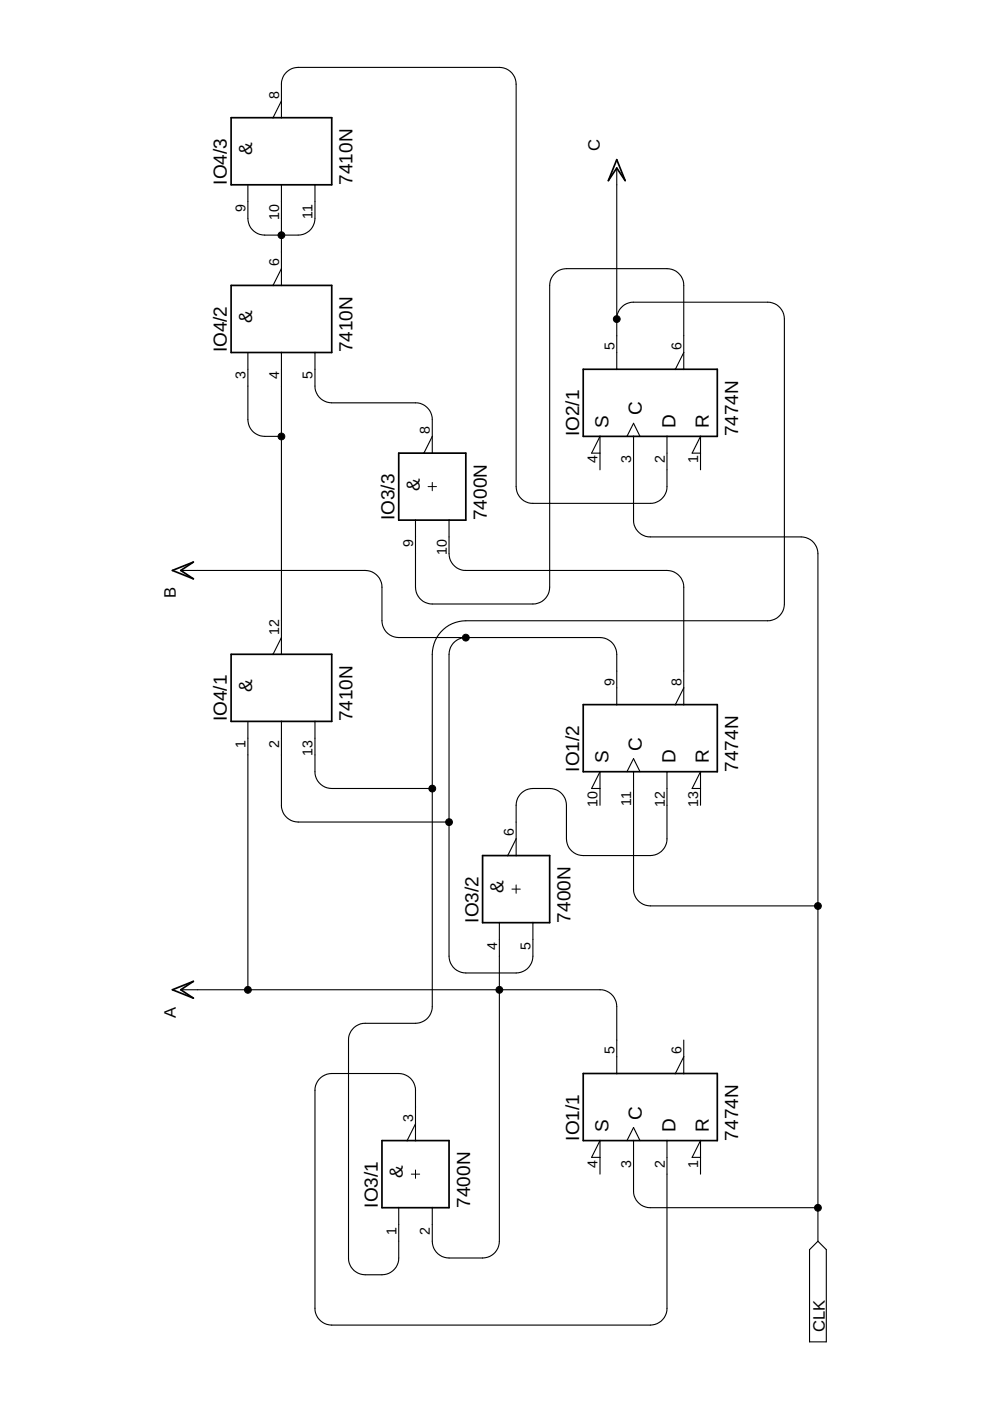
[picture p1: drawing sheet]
<?xml version="1.0" encoding="utf-8"?>
<!DOCTYPE eagle SYSTEM "eagle.dtd">
<eagle version="9.5.0">
<drawing>
<settings>
<setting alwaysvectorfont="no"/>
<setting verticaltext="up"/>
</settings>
<grid distance="0.1" unitdist="inch" unit="inch" style="lines" multiple="1" display="yes" altdistance="0.01" altunitdist="inch" altunit="inch"/>
<schematic xreflabel="%F%N/%S.%C%R" xrefpart="/%S.%C%R">
<libraries>
<library name="74ttl-din">
<symbols>
<symbol name="+UB">
<circle x="0" y="-0.635" radius="0.635" width="0.1524" layer="94"/>
<text x="1.27" y="-1.27" size="1.524" layer="95">&gt;NAME</text>
<pin name="+UB" x="0" y="2.54" visible="pad" length="short" direction="pwr" rot="R270"/>
</symbol>
<symbol name="-UB">
<wire x1="0" y1="-0.635" x2="0" y2="0.635" width="0" layer="94"/>
<wire x1="0.635" y1="0" x2="-0.635" y2="0" width="0" layer="94"/>
<circle x="0" y="0.635" radius="0.635" width="0.1524" layer="94"/>
<text x="1.27" y="0" size="1.524" layer="95">&gt;NAME</text>
<pin name="-UB" x="0" y="-2.54" visible="pad" length="short" direction="pwr" rot="R90"/>
</symbol>
<symbol name="74">
<wire x1="-5.08" y1="-10.16" x2="5.08" y2="-10.16" width="0.254" layer="94"/>
<wire x1="-5.08" y1="-10.16" x2="-5.08" y2="-7.62" width="0.254" layer="94"/>
<wire x1="-5.08" y1="10.16" x2="5.08" y2="10.16" width="0.254" layer="94"/>
<wire x1="5.08" y1="10.16" x2="5.08" y2="5.08" width="0.254" layer="94"/>
<wire x1="-5.08" y1="7.62" x2="-7.62" y2="8.89" width="0.1524" layer="94"/>
<wire x1="-5.08" y1="7.62" x2="-5.08" y2="10.16" width="0.254" layer="94"/>
<wire x1="-7.62" y1="8.89" x2="-7.62" y2="7.62" width="0.1524" layer="94"/>
<wire x1="-5.08" y1="-7.62" x2="-7.62" y2="-6.35" width="0.1524" layer="94"/>
<wire x1="-5.08" y1="-7.62" x2="-5.08" y2="-2.54" width="0.254" layer="94"/>
<wire x1="-7.62" y1="-6.35" x2="-7.62" y2="-7.62" width="0.1524" layer="94"/>
<wire x1="7.62" y1="-5.08" x2="5.08" y2="-3.81" width="0.1524" layer="94"/>
<wire x1="5.08" y1="-3.81" x2="5.08" y2="-5.08" width="0.254" layer="94"/>
<wire x1="-5.08" y1="3.5306" x2="-3.0988" y2="2.54" width="0.1524" layer="94"/>
<wire x1="-3.0988" y1="2.54" x2="-5.08" y2="1.5494" width="0.1524" layer="94"/>
<wire x1="5.08" y1="5.08" x2="7.62" y2="5.08" width="0.1524" layer="94"/>
<wire x1="5.08" y1="5.08" x2="5.08" y2="-3.81" width="0.254" layer="94"/>
<wire x1="5.08" y1="-5.08" x2="7.62" y2="-5.08" width="0.1524" layer="94"/>
<wire x1="5.08" y1="-5.08" x2="5.08" y2="-10.16" width="0.254" layer="94"/>
<wire x1="-7.62" y1="7.62" x2="-5.08" y2="7.62" width="0.1524" layer="94"/>
<wire x1="-7.62" y1="2.54" x2="-5.08" y2="2.54" width="0.1524" layer="94"/>
<wire x1="-5.08" y1="2.54" x2="-5.08" y2="7.62" width="0.254" layer="94"/>
<wire x1="-7.62" y1="-2.54" x2="-5.08" y2="-2.54" width="0.1524" layer="94"/>
<wire x1="-5.08" y1="-2.54" x2="-5.08" y2="2.54" width="0.254" layer="94"/>
<wire x1="-7.62" y1="-7.62" x2="-5.08" y2="-7.62" width="0.1524" layer="94"/>
<text x="-5.08" y="-13.335" size="2.032" layer="96">&gt;VALUE</text>
<text x="-5.08" y="10.795" size="2.032" layer="95">&gt;NAME</text>
<text x="-3.81" y="6.35" size="2.032" layer="94">S</text>
<text x="-1.905" y="1.27" size="2.032" layer="94">C</text>
<text x="-3.81" y="-3.81" size="2.032" layer="94">D</text>
<text x="-3.81" y="-8.89" size="2.032" layer="94">R</text>
<pin name="CLK" x="-10.16" y="2.54" visible="pad" length="short" direction="in"/>
<pin name="!PRE" x="-10.16" y="7.62" visible="pad" length="short" direction="in"/>
<pin name="Q" x="10.16" y="5.08" visible="pad" length="short" direction="out" rot="R180"/>
<pin name="!CLR" x="-10.16" y="-7.62" visible="pad" length="short" direction="in"/>
<pin name="D" x="-10.16" y="-2.54" visible="pad" length="short" direction="in"/>
<pin name="!Q" x="10.16" y="-5.08" visible="pad" length="short" direction="out" rot="R180"/>
</symbol>
<symbol name="10">
<wire x1="-5.08" y1="-7.62" x2="-5.08" y2="-5.08" width="0.254" layer="94"/>
<wire x1="5.08" y1="7.62" x2="-5.08" y2="7.62" width="0.254" layer="94"/>
<wire x1="5.08" y1="7.62" x2="5.08" y2="1.27" width="0.254" layer="94"/>
<wire x1="-5.08" y1="-7.62" x2="5.08" y2="-7.62" width="0.254" layer="94"/>
<wire x1="7.62" y1="0" x2="5.08" y2="1.27" width="0.1524" layer="94"/>
<wire x1="5.08" y1="1.27" x2="5.08" y2="0" width="0.254" layer="94"/>
<wire x1="5.08" y1="0" x2="7.62" y2="0" width="0.1524" layer="94"/>
<wire x1="-7.62" y1="5.08" x2="-5.08" y2="5.08" width="0.1524" layer="94"/>
<wire x1="-7.62" y1="0" x2="-5.08" y2="0" width="0.1524" layer="94"/>
<wire x1="-5.08" y1="0" x2="-5.08" y2="7.62" width="0.254" layer="94"/>
<wire x1="-7.62" y1="-5.08" x2="-5.08" y2="-5.08" width="0.1524" layer="94"/>
<wire x1="-5.08" y1="-5.08" x2="-5.08" y2="0" width="0.254" layer="94"/>
<wire x1="5.08" y1="0" x2="5.08" y2="-7.62" width="0.254" layer="94"/>
<text x="-5.08" y="8.255" size="2.032" layer="95">&gt;NAME</text>
<text x="-5.08" y="-10.795" size="2.032" layer="96">&gt;VALUE</text>
<text x="-0.635" y="4.445" size="2.032" layer="94">&amp;</text>
<pin name="A" x="-10.16" y="5.08" visible="pad" length="short" direction="in" swaplevel="1"/>
<pin name="B" x="-10.16" y="0" visible="pad" length="short" direction="in" swaplevel="1"/>
<pin name="Y" x="10.16" y="0" visible="pad" length="short" direction="out" rot="R180"/>
<pin name="C" x="-10.16" y="-5.08" visible="pad" length="short" direction="in" swaplevel="1"/>
</symbol>
<symbol name="00">
<wire x1="-0.635" y1="0" x2="0.635" y2="0" width="0" layer="94"/>
<wire x1="0" y1="0.635" x2="0" y2="-0.635" width="0" layer="94"/>
<wire x1="-5.08" y1="-5.08" x2="-5.08" y2="-2.54" width="0.254" layer="94"/>
<wire x1="5.08" y1="5.08" x2="-5.08" y2="5.08" width="0.254" layer="94"/>
<wire x1="5.08" y1="5.08" x2="5.08" y2="1.27" width="0.254" layer="94"/>
<wire x1="-5.08" y1="-5.08" x2="5.08" y2="-5.08" width="0.254" layer="94"/>
<wire x1="7.62" y1="0" x2="5.08" y2="1.27" width="0.1524" layer="94"/>
<wire x1="5.08" y1="1.27" x2="5.08" y2="0" width="0.254" layer="94"/>
<wire x1="5.08" y1="0" x2="7.62" y2="0" width="0.1524" layer="94"/>
<wire x1="5.08" y1="0" x2="5.08" y2="-5.08" width="0.254" layer="94"/>
<wire x1="-7.62" y1="2.54" x2="-5.08" y2="2.54" width="0.1524" layer="94"/>
<wire x1="-5.08" y1="2.54" x2="-5.08" y2="5.08" width="0.254" layer="94"/>
<wire x1="-7.62" y1="-2.54" x2="-5.08" y2="-2.54" width="0.1524" layer="94"/>
<wire x1="-5.08" y1="-2.54" x2="-5.08" y2="2.54" width="0.254" layer="94"/>
<text x="-5.08" y="5.715" size="2.032" layer="95">&gt;NAME</text>
<text x="-5.08" y="-8.255" size="2.032" layer="96">&gt;VALUE</text>
<text x="-0.635" y="1.905" size="2.032" layer="94">&amp;</text>
<pin name="A" x="-10.16" y="2.54" visible="pad" length="short" direction="in" swaplevel="1"/>
<pin name="B" x="-10.16" y="-2.54" visible="pad" length="short" direction="in" swaplevel="1"/>
<pin name="Y" x="10.16" y="0" visible="pad" length="short" direction="out" rot="R180"/>
</symbol>
</symbols>
<devicesets>
<deviceset name="74*74" prefix="V">
<gates>
<gate name="/+UB" symbol="+UB" x="15.24" y="5.08" addlevel="request"/>
<gate name="/-UB" symbol="-UB" x="15.24" y="-5.08" addlevel="request"/>
<gate name="/1" symbol="74" x="0" y="0" swaplevel="1"/>
<gate name="/2" symbol="74" x="-25.4" y="0" swaplevel="1"/>
</gates>
<devices>
<device name="N" package="DIL14">
<connects>
<connect gate="/+UB" pin="+UB" pad="14"/>
<connect gate="/-UB" pin="-UB" pad="7"/>
<connect gate="/1" pin="!CLR" pad="1"/>
<connect gate="/1" pin="!PRE" pad="4"/>
<connect gate="/1" pin="!Q" pad="6"/>
<connect gate="/1" pin="CLK" pad="3"/>
<connect gate="/1" pin="D" pad="2"/>
<connect gate="/1" pin="Q" pad="5"/>
<connect gate="/2" pin="!CLR" pad="13"/>
<connect gate="/2" pin="!PRE" pad="10"/>
<connect gate="/2" pin="!Q" pad="8"/>
<connect gate="/2" pin="CLK" pad="11"/>
<connect gate="/2" pin="D" pad="12"/>
<connect gate="/2" pin="Q" pad="9"/>
</connects>
<package3dinstances>
<package3dinstance package3d_urn="urn:adsk.eagle:package:16407/2"/>
</package3dinstances>
<technologies>
<technology name="">
<attribute name="POPULARITY" value="0" constant="no"/>
</technology>
</technologies>
</device>
</devices>
</deviceset>
<deviceset name="74*10" prefix="V">
<gates>
<gate name="/+UB" symbol="+UB" x="12.7" y="17.78" addlevel="request"/>
<gate name="/-UB" symbol="-UB" x="12.7" y="5.08" addlevel="request"/>
<gate name="/1" symbol="10" x="0" y="0" swaplevel="1"/>
<gate name="/2" symbol="10" x="0" y="22.86" swaplevel="1"/>
<gate name="/3" symbol="10" x="-22.86" y="10.16" swaplevel="1"/>
</gates>
<devices>
<device name="N" package="DIL14">
<connects>
<connect gate="/+UB" pin="+UB" pad="14"/>
<connect gate="/-UB" pin="-UB" pad="7"/>
<connect gate="/1" pin="A" pad="1"/>
<connect gate="/1" pin="B" pad="2"/>
<connect gate="/1" pin="C" pad="13"/>
<connect gate="/1" pin="Y" pad="12"/>
<connect gate="/2" pin="A" pad="3"/>
<connect gate="/2" pin="B" pad="4"/>
<connect gate="/2" pin="C" pad="5"/>
<connect gate="/2" pin="Y" pad="6"/>
<connect gate="/3" pin="A" pad="9"/>
<connect gate="/3" pin="B" pad="10"/>
<connect gate="/3" pin="C" pad="11"/>
<connect gate="/3" pin="Y" pad="8"/>
</connects>
<package3dinstances>
<package3dinstance package3d_urn="urn:adsk.eagle:package:16407/2"/>
</package3dinstances>
<technologies>
<technology name="">
<attribute name="POPULARITY" value="0" constant="no"/>
</technology>
</technologies>
</device>
</devices>
</deviceset>
<deviceset name="74*00" prefix="V">
<gates>
<gate name="/+UB" symbol="+UB" x="15.24" y="12.7" addlevel="request"/>
<gate name="/-UB" symbol="-UB" x="15.24" y="5.08" addlevel="request"/>
<gate name="/1" symbol="00" x="0" y="0" swaplevel="1"/>
<gate name="/2" symbol="00" x="0" y="17.78" swaplevel="1"/>
<gate name="/3" symbol="00" x="-22.86" y="0" swaplevel="1"/>
<gate name="/4" symbol="00" x="-22.86" y="17.78" swaplevel="1"/>
</gates>
<devices>
<device name="N" package="DIL14">
<connects>
<connect gate="/+UB" pin="+UB" pad="14"/>
<connect gate="/-UB" pin="-UB" pad="7"/>
<connect gate="/1" pin="A" pad="1"/>
<connect gate="/1" pin="B" pad="2"/>
<connect gate="/1" pin="Y" pad="3"/>
<connect gate="/2" pin="A" pad="4"/>
<connect gate="/2" pin="B" pad="5"/>
<connect gate="/2" pin="Y" pad="6"/>
<connect gate="/3" pin="A" pad="9"/>
<connect gate="/3" pin="B" pad="10"/>
<connect gate="/3" pin="Y" pad="8"/>
<connect gate="/4" pin="A" pad="12"/>
<connect gate="/4" pin="B" pad="13"/>
<connect gate="/4" pin="Y" pad="11"/>
</connects>
<package3dinstances>
<package3dinstance package3d_urn="urn:adsk.eagle:package:16407/2"/>
</package3dinstances>
<technologies>
<technology name="">
<attribute name="POPULARITY" value="0" constant="no"/>
</technology>
<technology name="HC">
<attribute name="POPULARITY" value="0" constant="no"/>
</technology>
<technology name="HCT">
<attribute name="POPULARITY" value="0" constant="no"/>
</technology>
<technology name="LS">
<attribute name="POPULARITY" value="0" constant="no"/>
</technology>
</technologies>
</device>
</devices>
</deviceset>
</devicesets>
</library>
<library name="supply2">
<symbols>
<symbol name="V--&gt;">
<wire x1="15.24" y1="0" x2="13.97" y2="1.27" width="0.1524" layer="94"/>
<wire x1="13.97" y1="1.27" x2="0" y2="1.27" width="0.1524" layer="94"/>
<wire x1="0" y1="1.27" x2="0" y2="-1.27" width="0.1524" layer="94"/>
<wire x1="0" y1="-1.27" x2="13.97" y2="-1.27" width="0.1524" layer="94"/>
<wire x1="15.24" y1="0" x2="13.97" y2="-1.27" width="0.1524" layer="94"/>
<text x="1.27" y="-0.762" size="1.778" layer="96">&gt;VALUE</text>
</symbol>
</symbols>
<devicesets>
<deviceset name="V--&gt;" prefix="SUPPLY">
<gates>
<gate name="G$1" symbol="V--&gt;" x="0" y="0"/>
</gates>
<devices>
<device name="">
<technologies>
<technology name=""/>
</technologies>
</device>
</devices>
</deviceset>
</devicesets>
</library>
<library name="supply1">
<symbols>
<symbol name="VDD">
<wire x1="1.27" y1="-1.905" x2="0" y2="0" width="0.254" layer="94"/>
<wire x1="0" y1="0" x2="-1.27" y2="-1.905" width="0.254" layer="94"/>
<wire x1="0" y1="1.27" x2="-1.27" y2="-1.905" width="0.254" layer="94"/>
<wire x1="1.27" y1="-1.905" x2="0" y2="1.27" width="0.254" layer="94"/>
<text x="-2.54" y="-2.54" size="1.778" layer="96" rot="R90">&gt;VALUE</text>
<pin name="VDD" x="0" y="-2.54" visible="off" length="short" direction="sup" rot="R90"/>
</symbol>
</symbols>
<devicesets>
<deviceset name="VDD" prefix="VDD">
<gates>
<gate name="G$1" symbol="VDD" x="0" y="0"/>
</gates>
<devices>
<device name="">
<technologies>
<technology name=""/>
</technologies>
</device>
</devices>
</deviceset>
</devicesets>
</library>
</libraries>
<attributes>
</attributes>
<variantdefs>
</variantdefs>
<classes>
<class number="0" name="default" width="0" drill="0">
</class>
</classes>
<parts>
<part name="IO1" library="74ttl-din" deviceset="74*74" device="N" package3d_urn="urn:adsk.eagle:package:16407/2"/>
<part name="IO2" library="74ttl-din" deviceset="74*74" device="N" package3d_urn="urn:adsk.eagle:package:16407/2"/>
<part name="IO4" library="74ttl-din" deviceset="74*10" device="N" package3d_urn="urn:adsk.eagle:package:16407/2"/>
<part name="CLK" library="supply2" deviceset="V--&gt;" device="" value="CLK"/>
<part name="IO3" library="74ttl-din" deviceset="74*00" device="N" package3d_urn="urn:adsk.eagle:package:16407/2"/>
<part name="VDD1" library="supply1" deviceset="VDD" device="" value="A"/>
<part name="VDD2" library="supply1" deviceset="VDD" device="" value="B"/>
<part name="VDD3" library="supply1" deviceset="VDD" device="" value="C"/>
</parts>
<sheets>
<sheet>
<plain>
</plain>
<instances>
<instance part="IO1" gate="/1" x="35.56" y="25.4" smashed="yes">
<attribute name="VALUE" x="30.48" y="12.065" size="2.032" layer="96"/>
<attribute name="NAME" x="30.48" y="36.195" size="2.032" layer="95"/>
</instance>
<instance part="IO1" gate="/2" x="91.44" y="25.4" smashed="yes">
<attribute name="VALUE" x="86.36" y="12.065" size="2.032" layer="96"/>
<attribute name="NAME" x="86.36" y="36.195" size="2.032" layer="95"/>
</instance>
<instance part="IO2" gate="/1" x="142.24" y="25.4" smashed="yes">
<attribute name="VALUE" x="137.16" y="12.065" size="2.032" layer="96"/>
<attribute name="NAME" x="137.16" y="36.195" size="2.032" layer="95"/>
</instance>
<instance part="IO4" gate="/1" x="99.06" y="81.28" smashed="yes">
<attribute name="NAME" x="93.98" y="89.535" size="2.032" layer="95"/>
<attribute name="VALUE" x="93.98" y="70.485" size="2.032" layer="96"/>
</instance>
<instance part="IO4" gate="/2" x="154.94" y="81.28" smashed="yes">
<attribute name="NAME" x="149.86" y="89.535" size="2.032" layer="95"/>
<attribute name="VALUE" x="149.86" y="70.485" size="2.032" layer="96"/>
</instance>
<instance part="IO4" gate="/3" x="180.34" y="81.28" smashed="yes">
<attribute name="NAME" x="175.26" y="89.535" size="2.032" layer="95"/>
<attribute name="VALUE" x="175.26" y="70.485" size="2.032" layer="96"/>
</instance>
<instance part="CLK" gate="G$1" x="0" y="0" smashed="yes">
<attribute name="VALUE" x="6.35" y="0.762" size="1.778" layer="96" rot="R180"/>
</instance>
<instance part="IO3" gate="/1" x="25.4" y="60.96" smashed="yes">
<attribute name="NAME" x="20.32" y="66.675" size="2.032" layer="95"/>
<attribute name="VALUE" x="20.32" y="52.705" size="2.032" layer="96"/>
</instance>
<instance part="IO3" gate="/2" x="68.58" y="45.72" smashed="yes">
<attribute name="NAME" x="63.5" y="51.435" size="2.032" layer="95"/>
<attribute name="VALUE" x="63.5" y="37.465" size="2.032" layer="96"/>
</instance>
<instance part="IO3" gate="/3" x="129.54" y="58.42" smashed="yes">
<attribute name="NAME" x="124.46" y="64.135" size="2.032" layer="95"/>
<attribute name="VALUE" x="124.46" y="50.165" size="2.032" layer="96"/>
</instance>
<instance part="VDD1" gate="G$1" x="53.34" y="96.52" smashed="yes">
<attribute name="VALUE" x="50.8" y="99.06" size="1.778" layer="96" rot="R180"/>
</instance>
<instance part="VDD2" gate="G$1" x="116.84" y="96.52" smashed="yes">
<attribute name="VALUE" x="114.3" y="99.06" size="1.778" layer="96" rot="R180"/>
</instance>
<instance part="VDD3" gate="G$1" x="177.8" y="30.48" smashed="yes" rot="R270">
<attribute name="VALUE" x="180.34" y="33.02" size="1.778" layer="96"/>
</instance>
</instances>
<busses>
</busses>
<nets>
<net name="B$1" class="0">
<segment>
<pinref part="IO1" gate="/1" pin="CLK"/>
<wire x1="25.4" y1="27.94" x2="22.86" y2="27.94" width="0.1524" layer="91"/>
<wire x1="22.86" y1="27.94" x2="20.32" y2="25.4" width="0.1524" layer="91" curve="90"/>
<wire x1="20.32" y1="25.4" x2="20.32" y2="0" width="0.1524" layer="91"/>
<wire x1="15.24" y1="0" x2="20.32" y2="0" width="0.1524" layer="91"/>
<pinref part="IO1" gate="/2" pin="CLK"/>
<wire x1="81.28" y1="27.94" x2="68.58" y2="27.94" width="0.1524" layer="91"/>
<wire x1="68.58" y1="27.94" x2="66.04" y2="25.4" width="0.1524" layer="91" curve="90"/>
<wire x1="66.04" y1="25.4" x2="66.04" y2="0" width="0.1524" layer="91"/>
<wire x1="20.32" y1="0" x2="66.04" y2="0" width="0.1524" layer="91"/>
<junction x="20.32" y="0"/>
<wire x1="66.04" y1="0" x2="119.38" y2="0" width="0.1524" layer="91"/>
<wire x1="119.38" y1="0" x2="121.92" y2="2.54" width="0.1524" layer="91" curve="90"/>
<wire x1="121.92" y1="2.54" x2="121.92" y2="25.4" width="0.1524" layer="91"/>
<junction x="66.04" y="0"/>
<pinref part="IO2" gate="/1" pin="CLK"/>
<wire x1="132.08" y1="27.94" x2="124.46" y2="27.94" width="0.1524" layer="91"/>
<wire x1="124.46" y1="27.94" x2="121.92" y2="25.4" width="0.1524" layer="91" curve="90"/>
</segment>
</net>
<net name="N$6" class="0">
<segment>
<pinref part="IO1" gate="/2" pin="!Q"/>
<wire x1="101.6" y1="20.32" x2="114.3" y2="20.32" width="0.1524" layer="91"/>
<wire x1="114.3" y1="20.32" x2="116.84" y2="22.86" width="0.1524" layer="91" curve="90"/>
<wire x1="116.84" y1="22.86" x2="116.84" y2="53.34" width="0.1524" layer="91"/>
<pinref part="IO3" gate="/3" pin="B"/>
<wire x1="116.84" y1="53.34" x2="119.38" y2="55.88" width="0.1524" layer="91" curve="-90"/>
</segment>
</net>
<net name="N$7" class="0">
<segment>
<pinref part="IO2" gate="/1" pin="!Q"/>
<wire x1="152.4" y1="20.32" x2="160.02" y2="20.32" width="0.1524" layer="91"/>
<wire x1="160.02" y1="20.32" x2="162.56" y2="22.86" width="0.1524" layer="91" curve="90"/>
<wire x1="162.56" y1="22.86" x2="162.56" y2="38.1" width="0.1524" layer="91"/>
<wire x1="162.56" y1="38.1" x2="160.02" y2="40.64" width="0.1524" layer="91" curve="90"/>
<wire x1="160.02" y1="40.64" x2="114.3" y2="40.64" width="0.1524" layer="91"/>
<wire x1="114.3" y1="40.64" x2="111.76" y2="43.18" width="0.1524" layer="91" curve="-90"/>
<pinref part="IO3" gate="/3" pin="A"/>
<wire x1="111.76" y1="43.18" x2="111.76" y2="58.42" width="0.1524" layer="91"/>
<wire x1="111.76" y1="58.42" x2="114.3" y2="60.96" width="0.1524" layer="91" curve="-90"/>
<wire x1="114.3" y1="60.96" x2="119.38" y2="60.96" width="0.1524" layer="91"/>
</segment>
</net>
<net name="N$8" class="0">
<segment>
<pinref part="IO4" gate="/1" pin="Y"/>
<pinref part="IO4" gate="/2" pin="B"/>
<wire x1="109.22" y1="81.28" x2="137.16" y2="81.28" width="0.1524" layer="91"/>
<pinref part="IO4" gate="/2" pin="A"/>
<wire x1="137.16" y1="81.28" x2="144.78" y2="81.28" width="0.1524" layer="91"/>
<wire x1="144.78" y1="86.36" x2="139.7" y2="86.36" width="0.1524" layer="91"/>
<wire x1="139.7" y1="86.36" x2="137.16" y2="83.82" width="0.1524" layer="91" curve="90"/>
<wire x1="137.16" y1="83.82" x2="137.16" y2="81.28" width="0.1524" layer="91"/>
<junction x="137.16" y="81.28"/>
</segment>
</net>
<net name="N$9" class="0">
<segment>
<wire x1="142.24" y1="60.96" x2="142.24" y2="73.66" width="0.1524" layer="91"/>
<pinref part="IO4" gate="/2" pin="C"/>
<wire x1="142.24" y1="73.66" x2="144.78" y2="76.2" width="0.1524" layer="91" curve="-90"/>
<pinref part="IO3" gate="/3" pin="Y"/>
<wire x1="142.24" y1="60.96" x2="139.7" y2="58.42" width="0.1524" layer="91" curve="-90"/>
</segment>
</net>
<net name="N$10" class="0">
<segment>
<pinref part="IO4" gate="/2" pin="Y"/>
<pinref part="IO4" gate="/3" pin="B"/>
<wire x1="165.1" y1="81.28" x2="167.64" y2="81.28" width="0.1524" layer="91"/>
<pinref part="IO4" gate="/3" pin="A"/>
<wire x1="167.64" y1="81.28" x2="170.18" y2="81.28" width="0.1524" layer="91"/>
<wire x1="170.18" y1="86.36" x2="167.64" y2="83.82" width="0.1524" layer="91" curve="90"/>
<wire x1="167.64" y1="83.82" x2="167.64" y2="81.28" width="0.1524" layer="91"/>
<junction x="167.64" y="81.28"/>
<pinref part="IO4" gate="/3" pin="C"/>
<wire x1="167.64" y1="81.28" x2="167.64" y2="78.74" width="0.1524" layer="91"/>
<wire x1="167.64" y1="78.74" x2="170.18" y2="76.2" width="0.1524" layer="91" curve="90"/>
</segment>
</net>
<net name="N$11" class="0">
<segment>
<pinref part="IO4" gate="/3" pin="Y"/>
<wire x1="190.5" y1="81.28" x2="193.04" y2="78.74" width="0.1524" layer="91" curve="-90"/>
<wire x1="193.04" y1="78.74" x2="193.04" y2="48.26" width="0.1524" layer="91"/>
<wire x1="193.04" y1="48.26" x2="190.5" y2="45.72" width="0.1524" layer="91" curve="-90"/>
<wire x1="190.5" y1="45.72" x2="129.54" y2="45.72" width="0.1524" layer="91"/>
<wire x1="129.54" y1="45.72" x2="127" y2="43.18" width="0.1524" layer="91" curve="90"/>
<wire x1="127" y1="43.18" x2="127" y2="25.4" width="0.1524" layer="91"/>
<pinref part="IO2" gate="/1" pin="D"/>
<wire x1="127" y1="25.4" x2="129.54" y2="22.86" width="0.1524" layer="91" curve="90"/>
<wire x1="129.54" y1="22.86" x2="132.08" y2="22.86" width="0.1524" layer="91"/>
</segment>
</net>
<net name="A" class="0">
<segment>
<pinref part="IO1" gate="/1" pin="Q"/>
<wire x1="45.72" y1="30.48" x2="50.8" y2="30.48" width="0.1524" layer="91"/>
<wire x1="50.8" y1="30.48" x2="53.34" y2="33.02" width="0.1524" layer="91" curve="90"/>
<wire x1="53.34" y1="33.02" x2="53.34" y2="48.26" width="0.1524" layer="91"/>
<pinref part="VDD1" gate="G$1" pin="VDD"/>
<wire x1="53.34" y1="48.26" x2="53.34" y2="86.36" width="0.1524" layer="91"/>
<pinref part="IO3" gate="/1" pin="B"/>
<wire x1="53.34" y1="86.36" x2="53.34" y2="93.98" width="0.1524" layer="91"/>
<wire x1="15.24" y1="58.42" x2="12.7" y2="55.88" width="0.1524" layer="91" curve="90"/>
<wire x1="12.7" y1="55.88" x2="12.7" y2="50.8" width="0.1524" layer="91"/>
<wire x1="12.7" y1="50.8" x2="15.24" y2="48.26" width="0.1524" layer="91" curve="90"/>
<wire x1="15.24" y1="48.26" x2="53.34" y2="48.26" width="0.1524" layer="91"/>
<junction x="53.34" y="48.26"/>
<pinref part="IO4" gate="/1" pin="A"/>
<wire x1="88.9" y1="86.36" x2="53.34" y2="86.36" width="0.1524" layer="91"/>
<junction x="53.34" y="86.36"/>
<pinref part="IO3" gate="/2" pin="A"/>
<wire x1="53.34" y1="48.26" x2="58.42" y2="48.26" width="0.1524" layer="91"/>
</segment>
</net>
<net name="N$1" class="0">
<segment>
<pinref part="IO3" gate="/1" pin="Y"/>
<wire x1="35.56" y1="60.96" x2="38.1" y2="60.96" width="0.1524" layer="91"/>
<wire x1="38.1" y1="60.96" x2="40.64" y2="63.5" width="0.1524" layer="91" curve="90"/>
<wire x1="40.64" y1="63.5" x2="40.64" y2="73.66" width="0.1524" layer="91"/>
<wire x1="40.64" y1="73.66" x2="38.1" y2="76.2" width="0.1524" layer="91" curve="90"/>
<wire x1="38.1" y1="76.2" x2="5.08" y2="76.2" width="0.1524" layer="91"/>
<wire x1="5.08" y1="76.2" x2="2.54" y2="73.66" width="0.1524" layer="91" curve="90"/>
<wire x1="2.54" y1="73.66" x2="2.54" y2="25.4" width="0.1524" layer="91"/>
<pinref part="IO1" gate="/1" pin="D"/>
<wire x1="2.54" y1="25.4" x2="5.08" y2="22.86" width="0.1524" layer="91" curve="90"/>
<wire x1="5.08" y1="22.86" x2="25.4" y2="22.86" width="0.1524" layer="91"/>
</segment>
</net>
<net name="N$2" class="0">
<segment>
<pinref part="IO3" gate="/1" pin="A"/>
<wire x1="15.24" y1="63.5" x2="12.7" y2="63.5" width="0.1524" layer="91"/>
<wire x1="12.7" y1="63.5" x2="10.16" y2="66.04" width="0.1524" layer="91" curve="-90"/>
<wire x1="10.16" y1="66.04" x2="10.16" y2="68.58" width="0.1524" layer="91"/>
<wire x1="10.16" y1="68.58" x2="12.7" y2="71.12" width="0.1524" layer="91" curve="-90"/>
<wire x1="12.7" y1="71.12" x2="45.72" y2="71.12" width="0.1524" layer="91"/>
<wire x1="45.72" y1="71.12" x2="48.26" y2="68.58" width="0.1524" layer="91" curve="-90"/>
<wire x1="48.26" y1="68.58" x2="48.26" y2="60.96" width="0.1524" layer="91"/>
<pinref part="IO2" gate="/1" pin="Q"/>
<wire x1="152.4" y1="30.48" x2="154.94" y2="30.48" width="0.1524" layer="91"/>
<wire x1="154.94" y1="30.48" x2="157.48" y2="27.94" width="0.1524" layer="91" curve="-90"/>
<wire x1="157.48" y1="27.94" x2="157.48" y2="7.62" width="0.1524" layer="91"/>
<wire x1="157.48" y1="7.62" x2="154.94" y2="5.08" width="0.1524" layer="91" curve="-90"/>
<wire x1="154.94" y1="5.08" x2="111.76" y2="5.08" width="0.1524" layer="91"/>
<wire x1="111.76" y1="5.08" x2="109.22" y2="7.62" width="0.1524" layer="91" curve="-90"/>
<wire x1="109.22" y1="7.62" x2="109.22" y2="53.34" width="0.1524" layer="91"/>
<wire x1="104.14" y1="58.42" x2="109.22" y2="53.34" width="0.1524" layer="91" curve="-90"/>
<wire x1="104.14" y1="58.42" x2="83.82" y2="58.42" width="0.1524" layer="91"/>
<pinref part="IO4" gate="/1" pin="C"/>
<wire x1="88.9" y1="76.2" x2="86.36" y2="76.2" width="0.1524" layer="91"/>
<wire x1="86.36" y1="76.2" x2="83.82" y2="73.66" width="0.1524" layer="91" curve="90"/>
<wire x1="83.82" y1="73.66" x2="83.82" y2="58.42" width="0.1524" layer="91"/>
<pinref part="VDD3" gate="G$1" pin="VDD"/>
<wire x1="175.26" y1="30.48" x2="154.94" y2="30.48" width="0.1524" layer="91"/>
<junction x="154.94" y="30.48"/>
<wire x1="83.82" y1="58.42" x2="50.8" y2="58.42" width="0.1524" layer="91"/>
<wire x1="50.8" y1="58.42" x2="48.26" y2="60.96" width="0.1524" layer="91" curve="-90"/>
<junction x="83.82" y="58.42"/>
</segment>
</net>
<net name="N$3" class="0">
<segment>
<pinref part="IO3" gate="/2" pin="Y"/>
<wire x1="78.74" y1="45.72" x2="81.28" y2="45.72" width="0.1524" layer="91"/>
<wire x1="81.28" y1="45.72" x2="83.82" y2="43.18" width="0.1524" layer="91" curve="-90"/>
<wire x1="83.82" y1="43.18" x2="83.82" y2="40.64" width="0.1524" layer="91"/>
<wire x1="83.82" y1="40.64" x2="81.28" y2="38.1" width="0.1524" layer="91" curve="-90"/>
<wire x1="81.28" y1="38.1" x2="76.2" y2="38.1" width="0.1524" layer="91"/>
<wire x1="76.2" y1="38.1" x2="73.66" y2="35.56" width="0.1524" layer="91" curve="90"/>
<wire x1="73.66" y1="35.56" x2="73.66" y2="25.4" width="0.1524" layer="91"/>
<pinref part="IO1" gate="/2" pin="D"/>
<wire x1="73.66" y1="25.4" x2="76.2" y2="22.86" width="0.1524" layer="91" curve="90"/>
<wire x1="76.2" y1="22.86" x2="81.28" y2="22.86" width="0.1524" layer="91"/>
</segment>
</net>
<net name="VDD" class="0">
<segment>
<pinref part="VDD2" gate="G$1" pin="VDD"/>
<wire x1="116.84" y1="93.98" x2="116.84" y2="68.58" width="0.1524" layer="91"/>
<wire x1="78.74" y1="55.88" x2="104.14" y2="55.88" width="0.1524" layer="91"/>
<wire x1="104.14" y1="55.88" x2="106.68" y2="53.34" width="0.1524" layer="91" curve="-90"/>
<wire x1="106.68" y1="53.34" x2="106.68" y2="33.02" width="0.1524" layer="91"/>
<pinref part="IO1" gate="/2" pin="Q"/>
<wire x1="106.68" y1="33.02" x2="104.14" y2="30.48" width="0.1524" layer="91" curve="-90"/>
<wire x1="104.14" y1="30.48" x2="101.6" y2="30.48" width="0.1524" layer="91"/>
<pinref part="IO4" gate="/1" pin="B"/>
<wire x1="88.9" y1="81.28" x2="81.28" y2="81.28" width="0.1524" layer="91"/>
<wire x1="81.28" y1="81.28" x2="78.74" y2="78.74" width="0.1524" layer="91" curve="90"/>
<wire x1="78.74" y1="78.74" x2="78.74" y2="55.88" width="0.1524" layer="91"/>
<wire x1="78.74" y1="55.88" x2="58.42" y2="55.88" width="0.1524" layer="91"/>
<wire x1="58.42" y1="55.88" x2="55.88" y2="53.34" width="0.1524" layer="91" curve="90"/>
<wire x1="55.88" y1="53.34" x2="55.88" y2="45.72" width="0.1524" layer="91"/>
<junction x="78.74" y="55.88"/>
<pinref part="IO3" gate="/2" pin="B"/>
<wire x1="58.42" y1="43.18" x2="55.88" y2="45.72" width="0.1524" layer="91" curve="-90"/>
<wire x1="106.68" y1="53.34" x2="106.68" y2="63.5" width="0.1524" layer="91"/>
<wire x1="106.68" y1="63.5" x2="109.22" y2="66.04" width="0.1524" layer="91" curve="-90"/>
<wire x1="109.22" y1="66.04" x2="114.3" y2="66.04" width="0.1524" layer="91"/>
<junction x="106.68" y="53.34"/>
<wire x1="114.3" y1="66.04" x2="116.84" y2="68.58" width="0.1524" layer="91" curve="90"/>
</segment>
</net>
</nets>
</sheet>
</sheets>
<errors>
<approved hash="205,1,35.56,30.3344,V1/+UB,+UB,,,,"/>
<approved hash="205,1,35.56,30.3344,V1/-UB,-UB,,,,"/>
<approved hash="202,1,25.4,22.86,V1/1,!CLR,,,,"/>
<approved hash="202,1,25.4,27.94,V1/1,D,,,,"/>
<approved hash="202,1,81.28,38.1,V1/2,!PRE,,,,"/>
<approved hash="202,1,81.28,22.86,V1/2,!CLR,,,,"/>
<approved hash="205,1,142.24,30.3344,V2/+UB,+UB,,,,"/>
<approved hash="205,1,142.24,30.3344,V2/-UB,-UB,,,,"/>
<approved hash="202,1,132.08,38.1,V2/1,!PRE,,,,"/>
<approved hash="202,1,132.08,22.86,V2/1,!CLR,,,,"/>
<approved hash="114,1,142.24,30.3344,V2,/2,CLK,,,"/>
<approved hash="114,1,142.24,30.3344,V2,/2,!PRE,,,"/>
<approved hash="114,1,142.24,30.3344,V2,/2,!CLR,,,"/>
<approved hash="114,1,142.24,30.3344,V2,/2,D,,,"/>
<approved hash="205,1,99.06,86.2144,V4/+UB,+UB,,,,"/>
<approved hash="205,1,99.06,86.2144,V4/-UB,-UB,,,,"/>
<approved hash="205,1,38.1,65.8944,V3/+UB,+UB,,,,"/>
<approved hash="205,1,38.1,65.8944,V3/-UB,-UB,,,,"/>
<approved hash="114,1,38.1,65.8944,V3,/4,A,,,"/>
<approved hash="114,1,38.1,65.8944,V3,/4,B,,,"/>
<approved hash="209,1,25.4,33.02,B$1,,,,,"/>
<approved hash="209,1,81.28,33.02,B$1,,,,,"/>
<approved hash="209,1,132.08,33.02,B$1,,,,,"/>
<approved hash="110,1,73.66,27.94,B$1,N$3,,,,"/>
<approved hash="110,1,73.66,27.94,B$1,N$3,,,,"/>
<approved hash="110,1,114.3,45.72,N$6,N$7,,,,"/>
<approved hash="110,1,114.3,45.72,N$6,N$7,,,,"/>
<approved hash="110,1,127,33.02,N$11,B$1,,,,"/>
<approved hash="110,1,127,33.02,N$11,B$1,,,,"/>
</errors>
</schematic>
</drawing>
<compatibility>
<note version="8.2" severity="warning">
Since Version 8.2, EAGLE supports online libraries. The ids
of those online libraries will not be understood (or retained)
with this version.
</note>
<note version="8.3" severity="warning">
Since Version 8.3, EAGLE supports URNs for individual library
assets (packages, symbols, and devices). The URNs of those assets
will not be understood (or retained) with this version.
</note>
<note version="8.3" severity="warning">
Since Version 8.3, EAGLE supports the association of 3D packages
with devices in libraries, schematics, and board files. Those 3D
packages will not be understood (or retained) with this version.
</note>
</compatibility>
</eagle>
